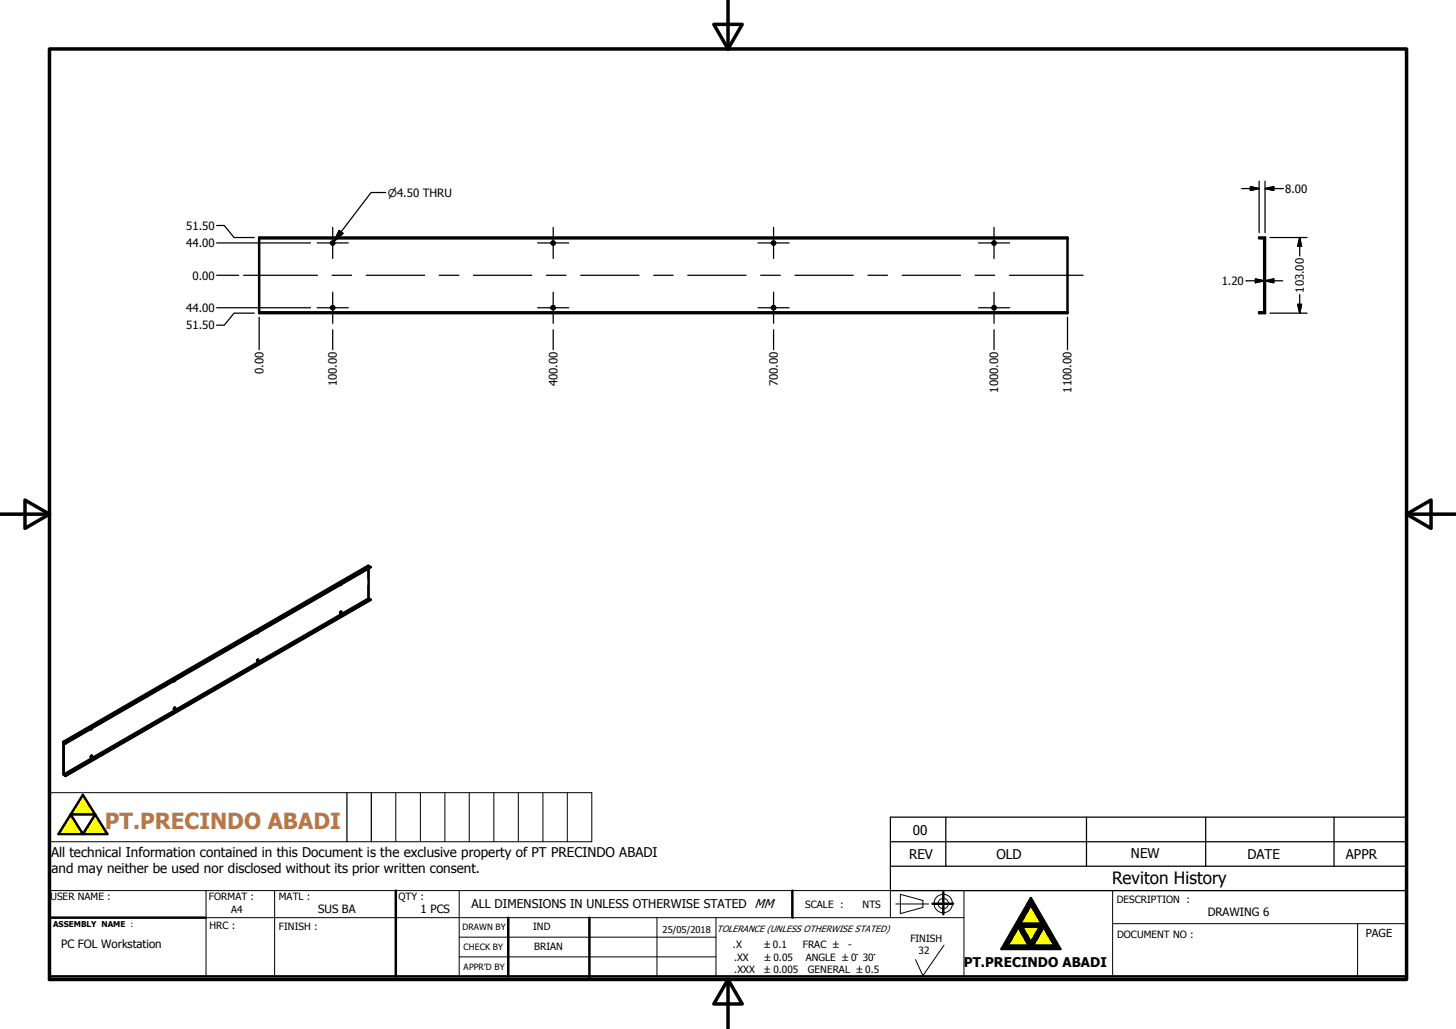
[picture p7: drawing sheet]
<svg xmlns="http://www.w3.org/2000/svg" width="297mm" height="210mm" viewBox="0 0 297 210" stroke-linecap="round" stroke-linejoin="round" font-family="sans-serif">
<g fill="none" stroke="#000" stroke-width=".51">
<path d="M52.9 48.5h164.9v15.4h-164.9zM52.9 48.6h164.9M256.9 48.5h1.2v15.4h-1.2v-.2h1v-15.1h-1zM52.9 63.7h164.9M69.7 119.2l-.3 .2 .2-.1M75.2 116v6.1M75.6 115.7l-.5-.3-62.1 36M75.6 115.7l-62.2 36M75.6 115.7l-62.2 35.9M35.7 138.8l-.1 .2-.1-.1 .1-.1M52.6 134.6l-.1 .3M52.7 129l-.2 .2 .1-.1"/>
<path d="M69.5 124.9h.2l-.2 .3zM69.6 124.8l-.2 .3M75.2 122.1l.4 .3M75.2 122.1l-62.2 36M75.6 122.4l-62.2 35.9M13.4 151.7l-.4-.2v6.6l.4 .2M13.4 151.6l-.4-.2v6.7l.4 .2M13.4 151.6v.1M13.4 158.3h.1M18.6 154.3h.2l-.2 .2zM18.7 154.2l-.2 .3M18.8 148.6l-.2 .2 .1-.1"/>
<path d="M35.6 144.4l.1 .1-.1 .2zM35.7 144.4l-.2 .3M14.4 166.2h5l-2.5 4zM16.9 162.2l5 8h-10zM10.1 187.3h31.9M80.7 181.7v17.5M103.7 187.3v11.9M120.2 187.3v12.6M161.6 181.7v5.6M190.2 184.4h4.2M192.4 182.1v4.5M207.7 189.2l2.2 3.8h-4.4z"/>
<path d="M208.5 189.2h3.6l-1.8 3.1zM210.3 183.3l6 10.4h-12zM210.3 184.7l2.2 3.8h-4.4zM212.9 189.2l2.2 3.8h-4.4zM287 188.5v10.7h-276.9"/>
<circle cx="67.9" cy="49.6" r=".34"/>
<circle cx="112.8" cy="49.6" r=".34"/>
<circle cx="157.8" cy="49.6" r=".34"/>
<circle cx="202.8" cy="49.6" r=".34"/>
<circle cx="67.9" cy="62.8" r=".34"/>
<circle cx="112.8" cy="62.8" r=".34"/>
<circle cx="157.8" cy="62.8" r=".34"/>
<circle cx="202.8" cy="62.8" r=".34"/>
<circle cx="52.6" cy="134.7" r=".13"/>
</g>
<g fill="none" stroke="#000" stroke-width=".36">
<path d="M257.9 49.9h.1M257.9 49.3h.1M258 49.9h.1M258 49.3h.1M257.9 63.1h.1M257.9 62.5h.1M258 63.1h.1M258 62.5h.1M67.5 120l-3.8 2.2M69.4 119.4h.1M69.4 119.1v.3M69.4 119.2v.1"/>
<path d="M69.6 119v.3M69.6 119.1h.1M69.6 119.1l.1 .1M72.3 117.2l-3.8 2.2M75.1 119.5v2.7l.2 .1M75.1 115.4v2.7M75.2 115.6v.1M75.2 115.8v.2M75.2 115.6h.1M75.2 115.6l-1.9 1.1M75.5 115.7l.1 .1M34.1 139.3l-3.9 2.2"/>
<path d="M35.5 139h.1M35.5 138.8v.1v-.1M35.6 138.6v.2M35.6 138.6h.1M35.7 138.7h.1M35.7 138.7v.1M38.8 136.5l-3.8 2.3M43.6 133.8l-3.8 2.2M48.4 131l-3.8 2.2M52.4 134.8l.1 .1M52.4 129.1v.1M52.4 134.9h.1"/>
<path d="M52.4 129l.1 .2M52.5 129.2h.1M52.5 134.9h.1M52.5 129v.1M52.6 134.6h-.1M52.6 128.9v.2M52.6 128.9l.1 .1M52.6 128.9h.1M53.2 128.3l-3.8 2.2M58 125.5l-3.9 2.2M62.8 122.7l-3.9 2.2M69.4 125v.1"/>
<path d="M69.4 125.1h.1M69.4 125.1v.1M69.4 124.8h.2M75.4 122.3l.2 .1M13 158.1h.1M14.9 150.4l-1.9 1.1M18.5 154.4v.1M18.5 148.5v.2M18.5 154.5h.1M18.5 148.7h.1M18.6 154.2h.1M18.6 148.6l-.1 .1"/>
<path d="M18.7 154.2h.1M18.8 148.6l-.1-.2v.3M19.7 147.6l-3.8 2.2M24.5 144.8l-3.8 2.2M29.3 142.1l-3.9 2.2M35.4 144.5l.1 .2M35.5 144.7h.1M35.6 144.4h-.1"/>
</g>
<g fill="#000">
<circle cx="35.5" cy="138.9" r=".18"/>
<circle cx="18.6" cy="148.8" r=".18"/>
<circle cx="18.6" cy="154.5" r=".18"/>
</g>
<g fill="#ff0" stroke="#ff0" stroke-width=".2">
<path d="M16.9 162.2l2.5 4h-5z"/>
<path d="M19.4 166.2l2.5 4h-5z"/>
<path d="M14.4 166.2l2.5 4h-5z"/>
<path d="M210.3 184.7l2.2 3.8h-4.4z"/>
<path d="M207.7 189.2l2.2 3.8h-4.4z"/>
<path d="M212.9 189.2l2.2 3.8h-4.4z"/>
<path d="M208.5 189.2h3.6l-1.8 3.1z"/>
</g>
<g fill="#000" stroke="#000" stroke-width=".2">
<path d="M207.7 189.2l-2.2 3.8-1.2 .7zM208.1 188.5l-3.8 5.2zM210.3 183.3l-2.2 5.2-3.8 5.2zM208.1 188.5l.4 .7h-.8zM208.1 188.5l4 .7h-3.6zM210.3 183.3v1.4l-2.2 3.8zM207.7 189.2h.8l1.8 3.1zM204.3 193.7l1.2-.7h4.4zM207.7 189.2l2.6 3.1-.4 .7zM210.3 192.3l.4 .7h-.8zM212.1 189.2h.8l-2.6 3.1zM210.3 183.3l2.2 5.2-2.2-3.8z"/>
<path d="M210.3 183.3l6 10.4-3.8-5.2zM209.9 193l6.4 .7zM210.7 193h4.4l1.2 .7zM212.9 189.2l-2.2 3.8-.4-.7zM208.1 188.5h4.4l-.4 .7zM212.5 188.5l3.8 5.2zM212.5 188.5l.4 .7h-.8zM212.9 189.2l3.4 4.5-1.2-.7zM204.3 193.7l5.6-.7 6.4 .7z"/>
</g>
<path d="M148.5 0v10M10.1 10h276.9v189.9h-276.9zM145.6 5h5.8l-2.9 5zM.1 104.9h10M5.1 102l5 2.9-5 2.9zM287 104.9l4.9-2.9v5.8zM287 104.9h9.9M148.5 199.9l2.9 5h-5.8zM148.5 199.9v10" fill="none" stroke="#000" stroke-width=".71"/>
<g fill="none" stroke="#000" stroke-width=".25">
<path d="M78.7 39.3h-3l-7.6 10M253.3 38.5h3.6M255.1 38.1l1.8 .4-1.8 .4zM256.9 37v10.5M258.1 37v10.5M258.1 38.5l1.8-.4v.8zM258.1 38.5h3.7M44.2 46h1.6l1.9 2.5h4.2M44.2 56.2h4.5M44.2 49.6h19.1M49.7 56.2h15M64.7 49.6h6.4"/>
<path d="M67.8 56.2h3.9M67.9 46.4v6.3M67.9 59.6v6.4M69.2 47l.8 .6-1.9 1.7zM74.7 56.2h11.9M89.6 56.2h4M96.6 56.2h11.9M109.7 49.6h6.3M111.5 56.2h4M112.9 46.4v6.3M112.9 59.6v6.4M118.5 56.2h11.9"/>
<path d="M133.4 56.2h3.9M140.3 56.2h11.9M154.6 49.6h6.4M155.2 56.2h4M157.8 46.4v6.3M157.8 59.6v6.4M162.2 56.2h11.9M177.1 56.2h4M184.1 56.2h11.8M198.9 56.2h4M199.6 49.6h6.4M202.8 46.4v6.3"/>
<path d="M202.8 59.6v6.4M205.9 56.2h15.1M254.2 57.3h3.7M256.1 56.9l1.8 .4-1.8 .4zM258.1 57.3l1.8-.4v.8zM258.1 57.3h3.6M259.1 48.5h7.6M265.2 48.5l.3 1.8h-.8zM265.2 48.5v3.7M44.2 62.8h19.1M51.9 63.9h-4.2l-1.9 2.5h-1.6M52.9 64.7v6.7"/>
<path d="M64.7 62.8h6.4M67.9 67.3v4.1M109.7 62.8h6.3M112.9 67.3v4.1M154.6 62.8h6.4M157.8 67.3v4.1M199.6 62.8h6.4M202.8 67.3v4.1M217.8 64.7v6.7M259.1 63.9h7.6M264.7 62.1h.8l-.3 1.8zM265.2 60.1v3.8"/>
<path d="M70.8 161.8v10M75.8 161.8v10M181.6 171.8h105.4M181.6 176.8h105.4M181.6 166.8h105.4v14.9h-105.4zM193 166.8v10M221.7 166.8v10M246 166.8v10M272.2 166.8v10"/>
</g>
<g fill="none" stroke="#000" stroke-width=".2">
<path d="M10.1 161.8h110.6v10h-110.6zM80.7 161.8v10M85.8 161.8v10M90.8 161.8v10M95.7 161.8v10M100.8 161.8v10M105.7 161.8v10M110.8 161.8v10M115.7 161.8v10M42 187.3h154.7M42 181.7v17.5M56 181.7v17.5"/>
<path d="M93.7 195.3h52.4M93.7 191.2h52.4M93.7 181.7v17.5M103.7 191.2v5.1M134 187.3v11.9M146.1 187.3v11.9M181.6 181.7v5.6M182.7 184.5h6.8M183.7 182.5l4.6 1.2v1.5l-4.6 1.2zM192.6 192.9l-4.3 6.2-1.5-3.3M196.7 181.7v17.5M227 188.5h60"/>
<path d="M227 181.7v17.5M277 188.5v10.7M287 181.7h-276.9v17.5"/>
<circle cx="192.4" cy="184.4" r="1.88"/>
<circle cx="192.4" cy="184.4" r="1.05"/>
</g>
<path d="M255.1 38.1l1.8 .4-1.8 .4zM258.1 38.5l1.8-.4v.8zM69.2 47l.8 .6-1.9 1.7zM256.1 56.9l1.8 .4-1.8 .4zM258.1 57.3l1.8-.4v.8zM265.2 48.5l.3 1.8h-.8zM264.7 62.1h.8l-.3 1.8z" fill="#000" stroke="#000" stroke-width=".25"/>
<text font-size="4.5" fill="#bc7643" x="21.4" y="169.1">PT.PRECINDO ABADI</text>
<text font-size="3.5" x="226.9" y="180.5">Reviton History</text>
<g font-size="2.7">
<text x="186.2" y="170.4">00</text>
<text x="10.4" y="175">All technical Information contained in this Document is the exclusive property of PT PRECINDO ABADI</text>
<text x="10.5" y="178.2">and may neither be used nor disclosed without its prior written consent.</text>
<text x="185.5" y="175.3">REV</text>
<text x="203.3" y="175.4">OLD</text>
<text x="230.7" y="175">NEW</text>
<text x="254.5" y="175.2">DATE</text>
<text x="274.6" y="175.2">APPR</text>
<text x="196.6" y="197.3">PT.PRECINDO ABADI</text>
</g>
<text font-size="2.5" x="96.2" y="185.3">ALL DIMENSIONS IN UNLESS OTHERWISE STATED MM</text>
<g font-size="2.3">
<text x="262.2" y="39.3">8.00</text>
<text x="38" y="46.9">51.50</text>
<text x="38" y="50.4">44.00</text>
<text x="39.3" y="57">0.00</text>
<text x="249.2" y="58.2">1.20</text>
<text x="266" y="59.8" transform="rotate(-90 266 59.8)">103.00</text>
<text x="38" y="63.6">44.00</text>
<text x="38" y="67.2">51.50</text>
<text x="53.7" y="76.3" transform="rotate(-90 53.7 76.3)">0.00</text>
<text x="68.7" y="78.8" transform="rotate(-90 68.7 78.8)">100.00</text>
<text x="113.7" y="78.8" transform="rotate(-90 113.7 78.8)">400.00</text>
<text x="158.7" y="78.8" transform="rotate(-90 158.7 78.8)">700.00</text>
<text x="203.6" y="80.1" transform="rotate(-90 203.6 80.1)">1000.00</text>
<text x="218.6" y="80.1" transform="rotate(-90 218.6 80.1)">1100.00</text>
<text x="64.9" y="186.2">SUS BA</text>
<text x="85.8" y="186.3">1 PCS</text>
<text x="246.4" y="186.8">DRAWING 6</text>
<text x="278.6" y="191.1">PAGE</text>
<text x="12.5" y="193.5">PC FOL Workstation</text>
</g>
<text font-size="2.2" x="79.1" y="40.1">⌀4.50 THRU</text>
<g font-size="2">
<text x="10.3" y="183.6">USER NAME :</text>
<text x="42.6" y="183.6">FORMAT :</text>
<text x="56.9" y="183.7">MATL :</text>
<text x="81.3" y="183.6">QTY :</text>
<text x="164.3" y="185.3">SCALE :</text>
<text x="176" y="185.3">NTS</text>
<text x="227.8" y="184.3">DESCRIPTION :</text>
<text x="42.7" y="189.6">HRC :</text>
<text x="47.2" y="186.3">A4</text>
<text x="56.9" y="189.9">FINISH :</text>
<text x="108.8" y="189.8">IND</text>
<text x="227.9" y="191.5">DOCUMENT NO :</text>
<text x="109" y="193.9">BRIAN</text>
<text x="149.5" y="193.5">.X</text>
<text x="149.8" y="196">.XX</text>
<text x="155.9" y="193.5">±0.1</text>
<text x="156" y="196">±0.05</text>
<text x="163.8" y="193.5">FRAC ± -</text>
<text x="164.4" y="196">ANGLE ±0° 30°</text>
<text x="185.7" y="192.3">FINISH</text>
<text x="187.4" y="194.6">32</text>
<text x="149.8" y="198.5">.XXX</text>
<text x="155.9" y="198.5">±0.005</text>
<text x="164.8" y="198.5">GENERAL ±0.5</text>
</g>
<g font-size="1.9">
<text x="135.2" y="190.3">25/05/2018</text>
<text x="146.3" y="190.1">TOLERANCE (UNLESS OTHERWISE STATED)</text>
</g>
<g font-size="1.8">
<text x="94.3" y="189.7">DRAWN BY</text>
<text x="94.6" y="197.9">APPR'D BY</text>
<text x="94.6" y="193.9">CHECK BY</text>
</g>
<text font-size="1.6" x="10.8" y="189.2">ASSEMBLY NAME :</text>
</svg>
